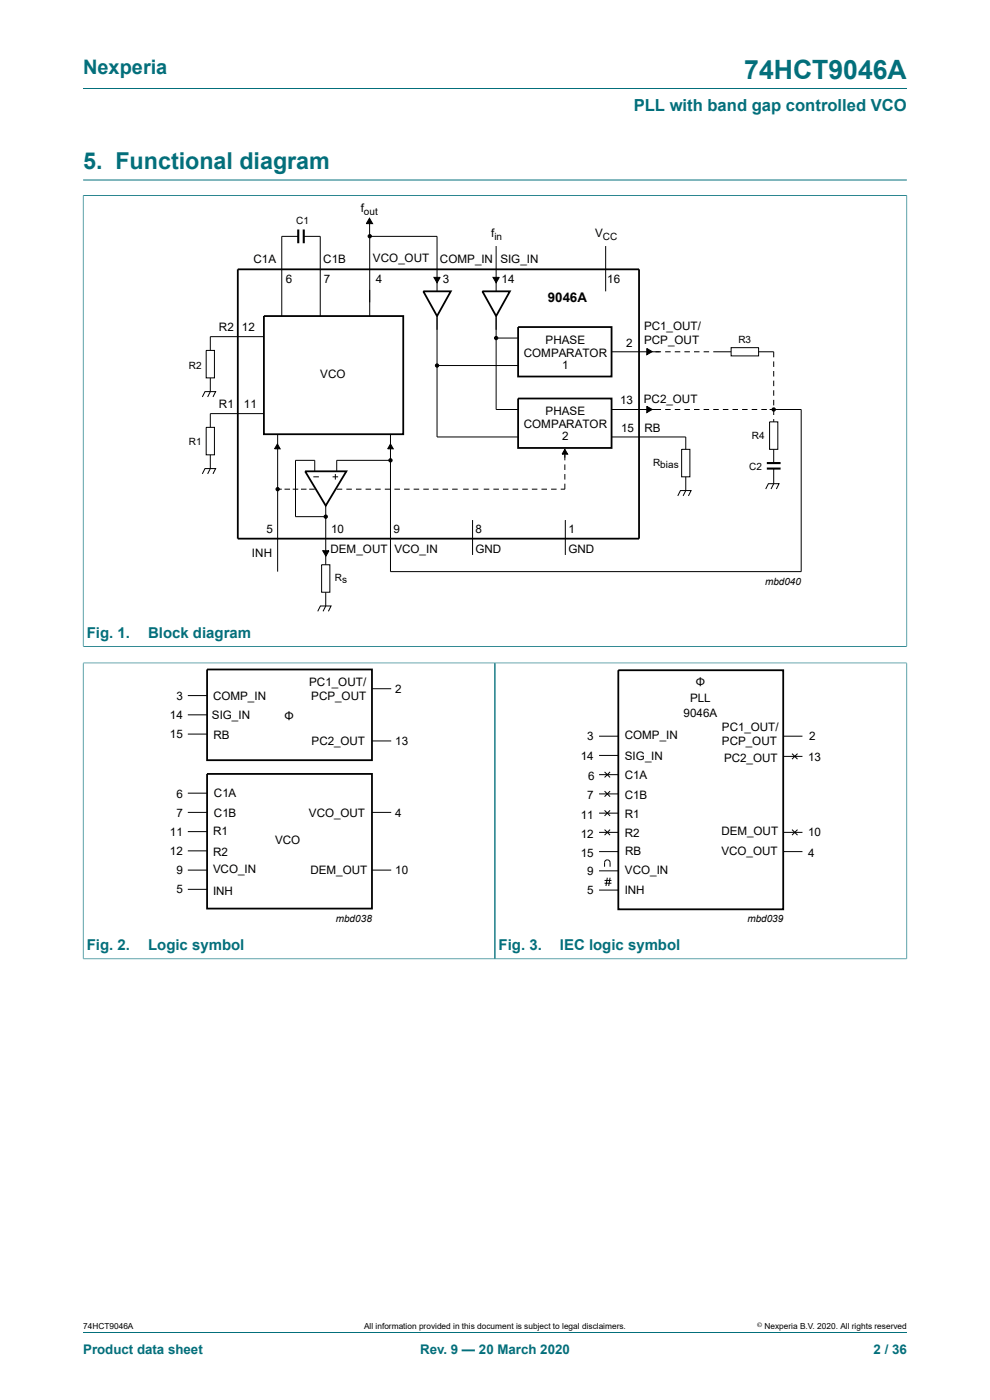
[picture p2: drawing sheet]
<svg xmlns="http://www.w3.org/2000/svg" width="210mm" height="297mm" viewBox="0 0 210 297" stroke-linecap="round" stroke-linejoin="round" font-family="sans-serif">
<path d="M17.6 18.8h174.8M17.6 38.2h174.8M17.6 41.5h174.8M17.6 41.4v95.8M192.4 41.4v95.8M17.6 137.1h174.8M17.6 140.6h174.8M17.6 140.6v62.9M105 140.6v62.8M192.4 140.6v62.9M17.6 203.4h174.8M17.6 282.6h174.8" fill="none" stroke="#036f7b" stroke-width=".21"/>
<g fill="none" stroke="#000" stroke-width=".21">
<path d="M63.3 50.1h-3.5v17M64.4 50.1h3.5v17M78.4 46.3l.6 1.1h-1.3zM78.4 46.8v3.4M92 58.8h1.4l-.7 1.2zM104.6 58.8h1.3l-.7 1.2zM105.2 52.2v9.6M128.5 52.2v9.6M43.7 74.3h1.8v5.9h-1.8zM56 71.4h-11.4v2.9M92.7 61.8v-11.7h-14.3v17M92.7 66.8v25.9h17.2"/>
<path d="M92.7 77.5h17.2M105.2 66.8v20.1h4.7M105.2 71.7h4.7M129.7 74.6h10.5M137.2 73.9l1.1 .7-1.1 .7zM141.1 74.6h1.2M143.1 74.6h1.2M145.2 74.6h1.1M147.2 74.6h1.2M149.3 74.6h1.1M151.3 74.6h3.8M155.1 73.8h5.8v1.7h-5.8z"/>
<path d="M160.9 74.6h3.2v1.2M164.1 76.7v1.1M164.1 78.7v1.2M42.9 84.2l.6-1.1h2.2l-.5 1.1M43.7 90.7h1.8v5.8h-1.8zM44.6 80.2v2.9l-.6 1.1M44.6 96.5v2.9l-.6 1.1M56 87.7h-11.4v3M58.8 94.2l.6 1h-1.2zM58.9 92.2v29.1M66.8 100v-2.3h-4.1v11.9h6.4M82.8 94.2l.6 1h-1.2z"/>
<path d="M82.8 97.7h-11.4v2.3M119.8 95.3l.6 1h-1.2zM119.8 95.3v2.4M119.8 98.5v1.2M129.7 92.7h15.8v2.6M129.7 86.9h10.5M137.2 86.2l1.1 .7-1.1 .6zM141.1 86.9h1.2M143.1 86.9h1.2M144.6 95.3h1.7v5.9h-1.7zM145.2 86.9h1.1M147.2 86.9h1.2"/>
<path d="M149.3 86.9h1.1M151.3 86.9h1.2M153.3 86.9h1.2M155.4 86.9h1.1M157.4 86.9h1.2M159.5 86.9h1.1M161.5 86.9h1.2M163.2 89.5h1.8v5.8h-1.8zM163.2 86.9h6.7v34.4h-87.1v-29.1M164.1 80.7v1.2M164.1 82.8v1.2M164.1 84.8v1.2"/>
<path d="M164.1 86.9v1.1M164.1 88.9v.6M164.1 95.3v2.9M164.1 99.4v3.2l-.5 1.1M42.9 100.5l.6-1.1h2.2l-.5 1.1M58.9 103.8h.9M60.4 103.8h1.1M62.1 103.8h1.2M63.9 103.8h1.1M65.6 103.8h1.2M66.5 101.2h1.1M68.2 119.8h1.8v5.8h-1.8z"/>
<path d="M68.5 116.8h1.3l-.7 1.2zM69.1 107.3v12.5M70.6 101.2h1.1M71.1 100.6v1.1M71.4 103.8h1.2M73.5 103.8h1.1M75.5 103.8h1.2M77.5 103.8h1.2M79.6 103.8h1.2M81.6 103.8h1.2M83.7 103.8h1.1M85.7 103.8h1.2"/>
<path d="M87.7 103.8h1.2M89.8 103.8h1.2M91.8 103.8h1.2M93.9 103.8h1.1M95.9 103.8h1.2M98.2 103.8h1.2M100.2 110.3v7.4M100.3 103.8h1.2M102.6 103.8h1.2M104.7 103.8h1.1M106.7 103.8h1.2M108.7 103.8h1.2"/>
<path d="M110.8 103.8h1.1M112.8 103.8h1.2M114.9 103.8h1.1M116.9 103.8h1.2M119.8 102.6v1.2h-.9M119.8 100.6v1.1M119.9 110.3v7.4M143.8 105.2l.5-1.1h2.3l-.6 1.1M145.5 101.2v2.9l-.6 1.1M162.4 103.7l.6-1.1h2.2l-.5 1.1M67.4 129.7l.6-1.1h2.2l-.5 1.1M69.1 125.6v3l-.6 1.1"/>
<path d="M39.8 147.6h4.1M39.8 151.6h4.1M39.8 155.7h4.1M78.9 146.1h4.1M78.9 157.2h4.1M127.1 156.2h4.1M166.1 156.2h4.1M168 159.9l1.2 1.1M169.2 159.9l-1.2 1.1M39.8 168.3h4.1M39.8 172.3h4.1M39.8 176.4h4.1"/>
<path d="M78.9 172.3h4.1M127.1 168.4h4.1M127.1 172.5h4.1M127.1 176.6h4.1M127.1 160.3h4.1M127.1 164.3h4.1M128.2 176l1.2 1.2M128.2 171.9l1.2 1.2M128.2 167.8l1.2 1.2M128.2 163.8l1.2 1.1M129.4 176l-1.2 1.2M129.4 171.9l-1.2 1.2"/>
<path d="M129.4 167.8l-1.2 1.2M129.4 163.8l-1.2 1.1M166.1 176.6h4.1M166.1 160.5h4.1M168 176l1.2 1.2M169.2 176l-1.2 1.2M39.8 180.5h4.1M39.8 184.6h4.1M39.8 188.7h4.1M78.9 184.6h4.1M127.1 180.7h4.1M127.1 184.7h4.1"/>
<path d="M127.1 188.8h4.1M128.2 183.9v-.9a.58 .58 0 0 1 .6-.6 .58 .58 0 0 1 .6 .6v.9M128.2 186.8h1.5M128.2 187.4h1.5M128.8 186.2l-.3 1.8M129.4 186.2l-.3 1.8M166.1 180.7h4.1"/>
<circle cx="78.4" cy="50.1" r=".35"/>
<circle cx="92.7" cy="77.5" r=".35"/>
<circle cx="105.2" cy="71.7" r=".35"/>
<circle cx="82.8" cy="97.7" r=".35"/>
<circle cx="164.1" cy="86.9" r=".35"/>
<circle cx="58.9" cy="103.8" r=".35"/>
<circle cx="69.1" cy="109.6" r=".35"/>
</g>
<g fill="#000">
<path d="M78.4 46.3l.6 1.1h-1.3zM92 58.8h1.4l-.7 1.2zM104.6 58.8h1.3l-.7 1.2zM137.2 73.9l1.1 .7-1.1 .7zM58.8 94.2l.6 1h-1.2zM82.8 94.2l.6 1h-1.2zM119.8 95.3l.6 1h-1.2zM137.2 86.2l1.1 .7-1.1 .6zM68.5 116.8h1.3l-.7 1.2z"/>
<circle cx="78.4" cy="50.1" r=".35"/>
<circle cx="92.7" cy="77.5" r=".35"/>
<circle cx="105.2" cy="71.7" r=".35"/>
<circle cx="82.8" cy="97.7" r=".35"/>
<circle cx="164.1" cy="86.9" r=".35"/>
<circle cx="58.9" cy="103.8" r=".35"/>
<circle cx="69.1" cy="109.6" r=".35"/>
</g>
<path d="M63.3 48.7v2.9M64.4 48.7v2.9M162.7 98.2h2.9M162.7 99.4h2.9" fill="none" stroke="#000" stroke-width=".44"/>
<path d="M50.4 57.1h85.2v57.2h-85.2zM56 67.1h29.5v25h-29.5zM89.8 61.8h5.8l-2.9 5.3zM102.3 61.8h5.9l-3 5.3zM109.9 69.4h19.8v10.5h-19.8zM64.7 100h8.8l-4.4 7.3zM109.9 84.5h19.8v10.5h-19.8zM43.9 142h35v19.3h-35zM131.2 142.2h34.9v50.7h-34.9zM43.9 164.2h35v28.6h-35z" fill="none" stroke="#000" stroke-width=".38"/>
<text font-size="5.6" fill="#036f7b" x="157.9" y="16.8">74HCT9046A</text>
<text font-size="4.9" fill="#036f7b" x="17.6" y="35.9">5. Functional diagram</text>
<text font-size="4.2" fill="#036f7b" x="17.6" y="15.6">Nexperia</text>
<text font-size="3.5" fill="#036f7b" x="134.4" y="23.7">PLL with band gap controlled VCO</text>
<g font-size="3.2" fill="#036f7b">
<text x="18.4" y="135.3">Fig. 1.</text>
<text x="31.4" y="135.3">Block diagram</text>
<text x="18.4" y="201.6">Fig. 2.</text>
<text x="31.4" y="201.6">Logic symbol</text>
<text x="105.8" y="201.6">Fig. 3.</text>
<text x="118.8" y="201.6">IEC logic symbol</text>
</g>
<text font-size="2.8" x="116.2" y="64.2">9046A</text>
<g font-size="2.8" fill="#036f7b">
<text x="17.6" y="287.2">Product data sheet</text>
<text x="89.1" y="287.2">Rev. 9 — 20 March 2020</text>
<text x="185.3" y="287.2">2 / 36</text>
</g>
<g font-size="2.5">
<text x="76.6" y="45">f</text>
<text x="104.2" y="50.4">f</text>
<text x="126.2" y="50.4">V</text>
<text x="53.8" y="55.8">C1A</text>
<text x="68.6" y="55.8">C1B</text>
<text x="79.1" y="55.6">VCO_OUT</text>
<text x="93.3" y="55.8">COMP_IN</text>
<text x="106.2" y="55.7">SIG_IN</text>
<text x="60.6" y="60">6</text>
<text x="68.7" y="60">7</text>
<text x="79.7" y="60">4</text>
<text x="94" y="60">3</text>
<text x="106.4" y="60">14</text>
<text x="128.8" y="60">16</text>
<text x="46.4" y="70.1">R2</text>
<text x="51.3" y="70.1">12</text>
<text x="136.6" y="70.1">PC1_OUT/</text>
<text x="111.1" y="75.6">COMPARATOR</text>
<text x="115.7" y="73">PHASE</text>
<text x="132.8" y="73.6">2</text>
<text x="136.6" y="73">PCP_OUT</text>
<text x="67.9" y="80.2">VCO</text>
<text x="119.2" y="78.4">1</text>
<text x="46.4" y="86.6">R1</text>
<text x="51.7" y="86.6">11</text>
<text x="115.7" y="88">PHASE</text>
<text x="131.6" y="85.7">13</text>
<text x="136.6" y="85.5">PC2_OUT</text>
<text x="111.1" y="90.7">COMPARATOR</text>
<text x="119.2" y="93.4">2</text>
<text x="131.7" y="91.7">15</text>
<text x="136.7" y="91.7">RB</text>
<text x="56.5" y="113.1">5</text>
<text x="70.2" y="113.1">10</text>
<text x="83.5" y="113.1">9</text>
<text x="100.9" y="113.1">8</text>
<text x="120.6" y="113.1">1</text>
<text x="53.5" y="118.1">INH</text>
<text x="70.1" y="117.2">DEM_OUT</text>
<text x="83.7" y="117.2">VCO_IN</text>
<text x="100.9" y="117.2">GND</text>
<text x="120.6" y="117.2">GND</text>
<text x="37.5" y="148.5">3</text>
<text x="45.2" y="148.5">COMP_IN</text>
<text x="65.6" y="145.5">PC1_OUT/</text>
<text x="66" y="148.6">PCP_OUT</text>
<text x="83.8" y="147">2</text>
<text x="146.4" y="149">PLL</text>
<text x="147.6" y="145.5">Φ</text>
<text x="36.1" y="152.5">14</text>
<text x="44.9" y="152.5">SIG_IN</text>
<text x="60.4" y="152.8">Φ</text>
<text x="145" y="152.1">9046A</text>
<text x="153.1" y="155.1">PC1_OUT/</text>
<text x="36.1" y="156.6">15</text>
<text x="45.3" y="156.8">RB</text>
<text x="66.1" y="158.1">PC2_OUT</text>
<text x="83.8" y="158.1">13</text>
<text x="123.2" y="161.2">14</text>
<text x="124.6" y="157">3</text>
<text x="132.6" y="161.2">SIG_IN</text>
<text x="132.6" y="156.8">COMP_IN</text>
<text x="153.1" y="158.1">PCP_OUT</text>
<text x="153.6" y="161.7">PC2_OUT</text>
<text x="171.4" y="161.3">13</text>
<text x="171.6" y="157">2</text>
<text x="124.8" y="165.5">6</text>
<text x="132.6" y="165.3">C1A</text>
<text x="37.5" y="169.2">6</text>
<text x="37.5" y="173.3">7</text>
<text x="45.4" y="169">C1A</text>
<text x="45.4" y="173.3">C1B</text>
<text x="65.5" y="173.3">VCO_OUT</text>
<text x="83.8" y="173.3">4</text>
<text x="123.2" y="173.7">11</text>
<text x="124.6" y="169.6">7</text>
<text x="132.6" y="169.4">C1B</text>
<text x="132.6" y="173.5">R1</text>
<text x="36.1" y="177.4">11</text>
<text x="45.2" y="177.2">R1</text>
<text x="58.3" y="179.1">VCO</text>
<text x="123.2" y="177.8">12</text>
<text x="132.6" y="177.6">R2</text>
<text x="153" y="177.2">DEM_OUT</text>
<text x="171.4" y="177.4">10</text>
<text x="36.1" y="181.3">12</text>
<text x="37.5" y="185.5">9</text>
<text x="45.2" y="185.2">VCO_IN</text>
<text x="45.2" y="181.5">R2</text>
<text x="65.8" y="185.3">DEM_OUT</text>
<text x="83.8" y="185.5">10</text>
<text x="123.2" y="181.7">15</text>
<text x="124.6" y="185.7">9</text>
<text x="132.6" y="185.5">VCO_IN</text>
<text x="132.6" y="181.5">RB</text>
<text x="153" y="181.4">VCO_OUT</text>
<text x="171.4" y="181.7">4</text>
<text x="37.5" y="189.5">5</text>
<text x="45.2" y="189.8">INH</text>
<text x="124.6" y="189.7">5</text>
<text x="132.6" y="189.7">INH</text>
</g>
<g font-size="2.1">
<text x="62.9" y="47.5">C1</text>
<text x="77.2" y="45.5">out</text>
<text x="104.9" y="50.9">in</text>
<text x="127.9" y="50.9">CC</text>
<text x="156.6" y="72.8">R3</text>
<text x="40.1" y="78.4">R2</text>
<text x="40.1" y="94.4">R1</text>
<text x="159.5" y="93.2">R4</text>
<text x="138.5" y="98.9">Rbias</text>
<text x="158.9" y="99.7">C2</text>
<text x="71" y="123.2">Rs</text>
<text x="162.3" y="124">mbd040</text>
<text x="71.2" y="195.5">mbd038</text>
<text x="158.5" y="195.5">mbd039</text>
</g>
<g font-size="1.8">
<text x="17.6" y="282">74HCT9046A</text>
<text x="77.2" y="282">All information provided in this document is subject to legal disclaimers.</text>
<text x="162.2" y="282">Nexperia B.V. 2020. All rights reserved</text>
</g>
<text font-size="1.4" x="160.6" y="281.6">©</text>
</svg>
